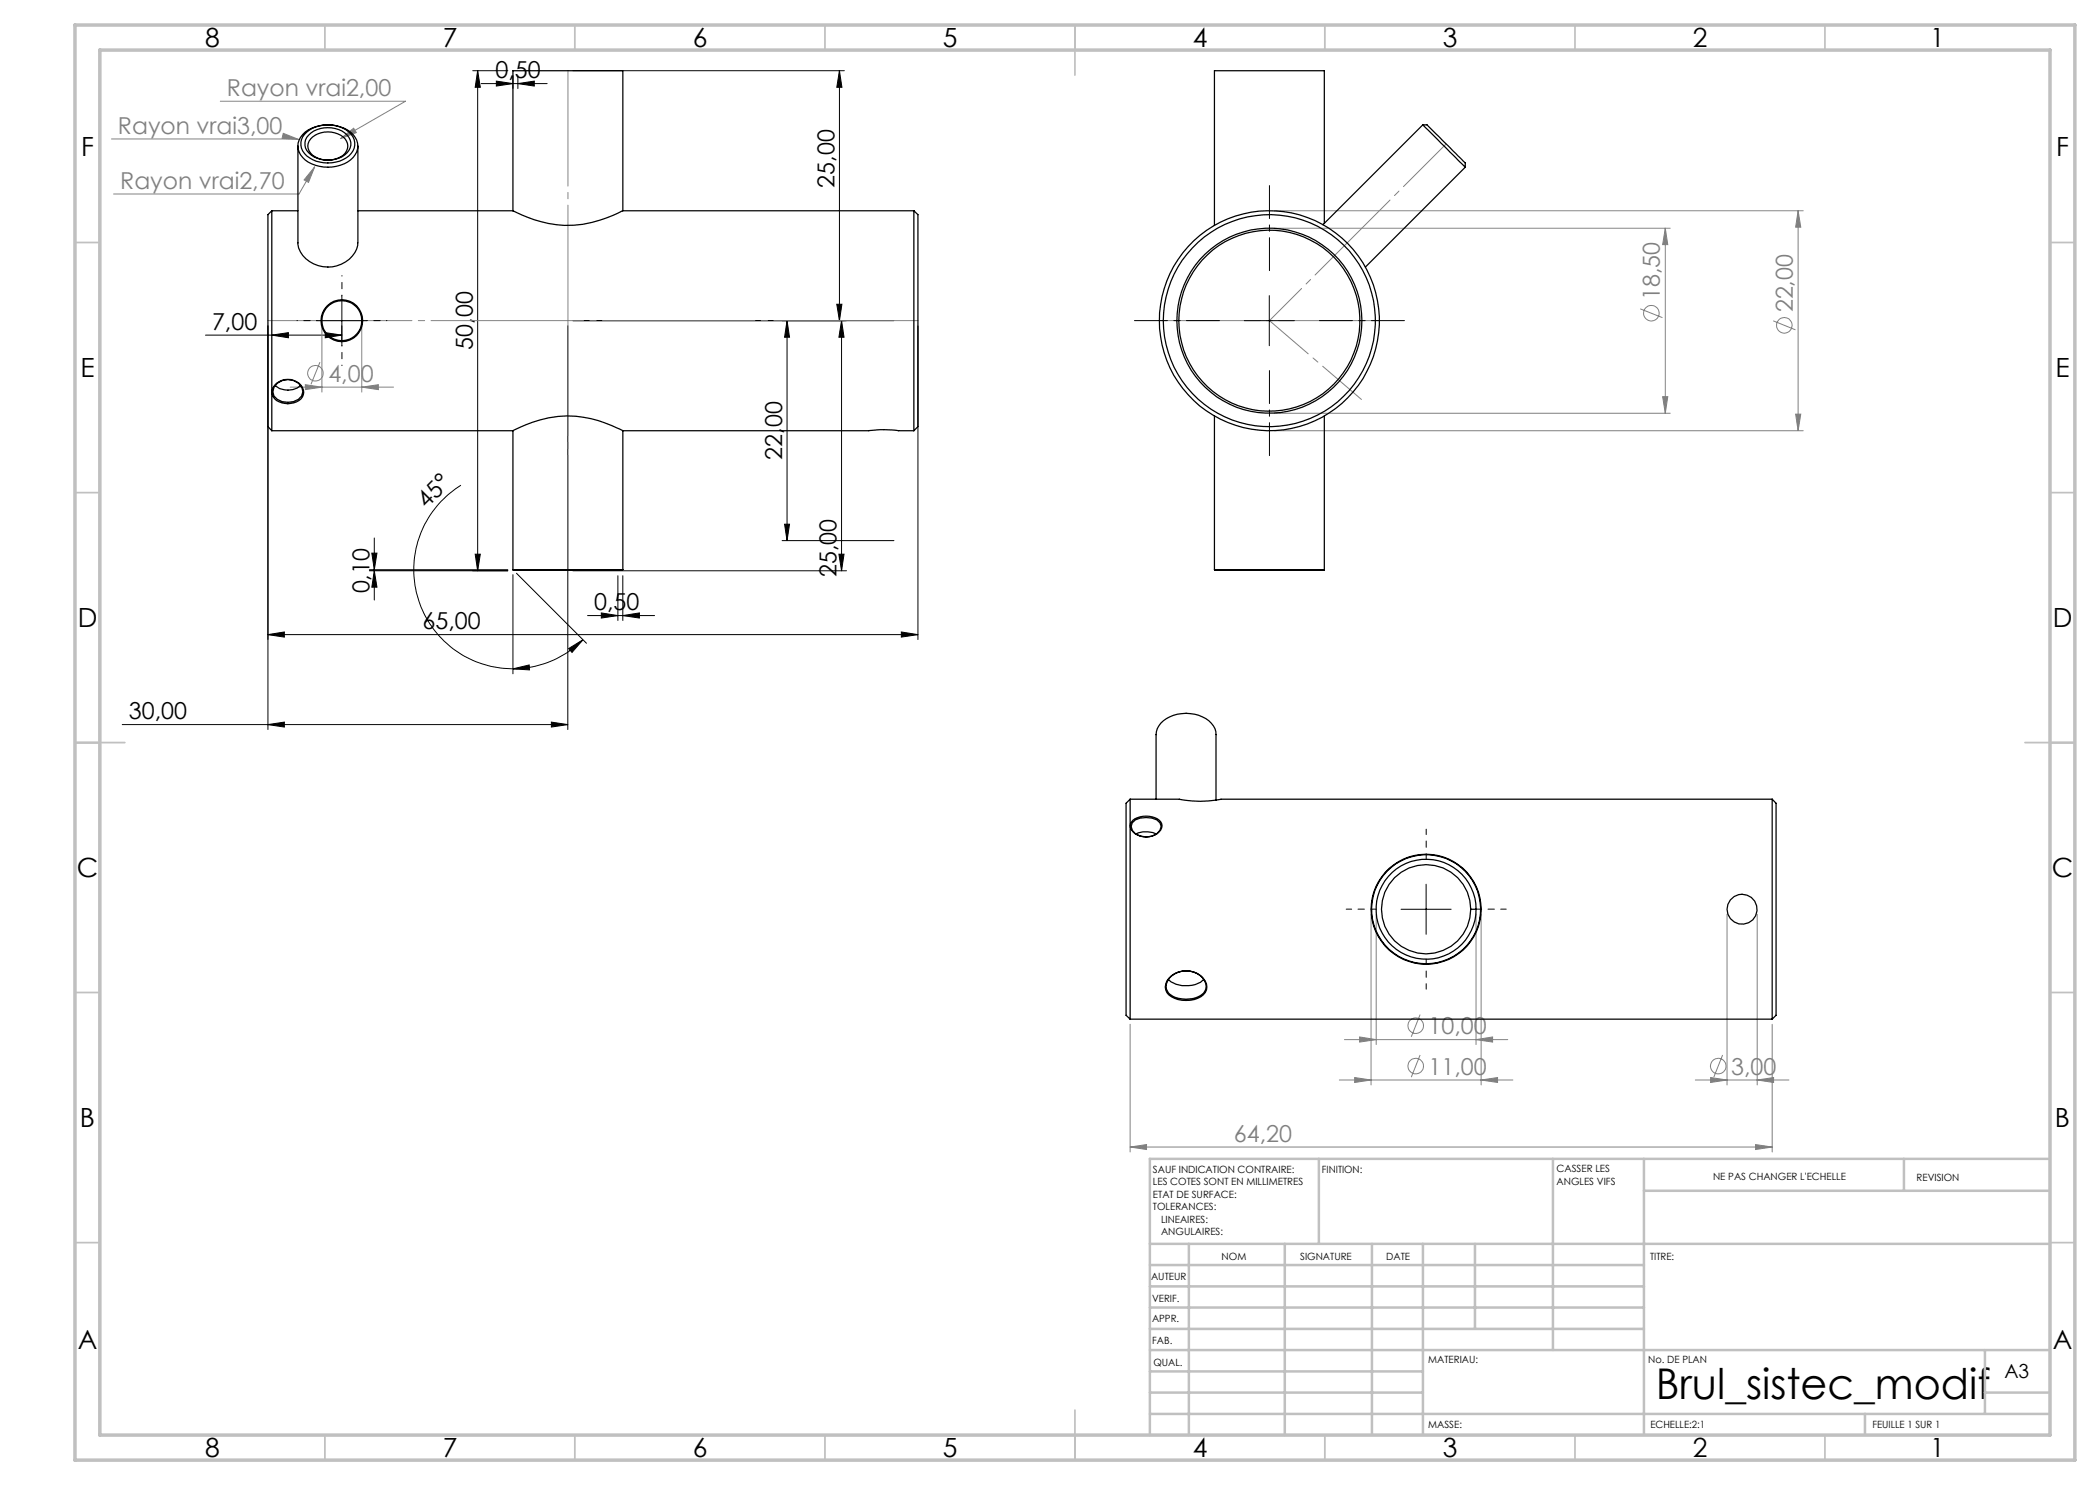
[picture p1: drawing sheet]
<svg xmlns="http://www.w3.org/2000/svg" width="420mm" height="297mm" viewBox="0 0 420 297" stroke-linecap="round" stroke-linejoin="round" font-family="sans-serif">
<g fill="none" stroke="#808080" stroke-width=".2">
<path d="M22.3 27.8h37l.5 .1M44.1 20.2h37l-13 7.5M56.7 26.7l3.1 1.2-3.4-.2zM62.9 33.4l-1.2 3.1-.9-.5zM62.9 33.4l-3.1 5.4h-37.1M68.1 27.7l2.6-2.1 .6 .9zM254.9 45.6h79.1M254.9 42.2h105.7M333.1 45.6l.5 3.3h-1.1zM333.1 45.6v37.1M359.6 42.2l.6 3.2h-1.1zM359.6 42.2v43.9"/>
<path d="M58 77.4h20.7M61.1 76.9l3.3 .5-3.3 .5zM64 72.4l-1.8 4.5M64.4 65.2v13.2M72.4 77.4l3.3-.5v1zM72.4 65.2v13.2M328 61.8l4.5 1.7M332.5 79.3h1.1l-.5 3.4zM354.6 64.2l4.5 1.8M254.9 82.7h79.1M254.9 86.1h105.7M359.1 82.8h1.1l-.6 3.3z"/>
<path d="M274.2 182.8v34.2M275.2 182.8v26.1M295.2 182.8v26.1M296.2 182.8v34.2M345.4 182.8v34.2M351.4 182.8v34.2M226 204.9v25.5M267.9 216h34.7M268.9 207.9h32.7M270.9 215.5l3.3 .5-3.3 .5zM271.9 207.4l3.3 .5-3.3 .5zM284 211l-1.7 4.4"/>
<path d="M284 202.9l-1.7 4.5M295.2 207.9l3.3-.5v1zM296.2 216l3.3-.5v1zM339.1 216h18.7M342.1 215.5l3.3 .5-3.3 .5zM344.5 211l-1.7 4.4M351.4 216l3.3-.5v1zM354.4 204.9v25.5M226 229.4l3.3-.5v1zM226 229.4h128.4M351.1 228.9l3.3 .5-3.3 .5z"/>
<circle cx="63.1" cy="74.7" r="1.56"/>
<circle cx="330.3" cy="62.6" r="1.55"/>
<circle cx="356.9" cy="65" r="1.55"/>
<circle cx="283.1" cy="213.2" r="1.56"/>
<circle cx="283.1" cy="205.1" r="1.55"/>
<circle cx="343.6" cy="213.2" r="1.56"/>
</g>
<g fill="none" stroke="#000" stroke-width=".2">
<path d="M94.5 14.1h7.1M95.5 14.1l.6 3.4h-1.1zM95.5 14.1v100.1M96.2 16.7h13.2M99.3 16.2l3.3 .5-3.3 .5zM102.6 15.1v2.6M103.6 16.7l3.3-.5v1zM103.6 15.1v2.6M114.6 14.1h54.3M167.9 14.1l.5 3.4h-1zM167.9 14.1v50M68.4 59.1v10"/>
<path d="M253.9 59.1v10M41.1 67h27.3M53.6 65.2v80.7M54.4 67l3.3-.5v1.1zM63.4 64.1h10M65.1 66.5l3.3 .5-3.3 .6zM113.6 65.2v80.7M114.6 64.1h64.2M157.4 64.1v44M157.4 64.1l.5 3.3h-1zM167.4 60.9h1l-.5 3.2zM168.3 64.1v50.1"/>
<path d="M168.3 64.1l.5 3.3h-1zM183.6 65.2v62.7M248.9 64.1h10M92.2 97a19.8 19.8 0 0 0-8.7 22.3 19.8 19.8 0 0 0 19.1 14.5M73.9 113.9h27.7M74.4 110.6h1l-.5 3.3zM74.9 107.6v12.4M74.9 114.2l.5 3.2h-1zM95 110.8h1.1l-.6 3.4zM101.6 114.2h-27.7M102.6 114.9v19.9M103.3 114.6l14 14.1"/>
<path d="M114.6 114.2h54.7M123.6 115.1v9M124.6 115.1v9M156.4 108.1h22.4M156.9 104.8h1l-.5 3.3zM167.8 110.8h1l-.5 3.4zM53.6 126.9l3.3-.5v1zM53.6 126.9h130M102.6 133.8l3.2-.8 .1 1zM113.7 129.7l2.9-1.8-2.2 2.6zM116.6 127.9a20 20 0 0 1-14 5.9M117.5 123.1h13.4"/>
<path d="M120.3 122.6l3.3 .5-3.3 .5zM124.6 123.1l3.3-.5v1zM180.3 126.4l3.3 .5-3.3 .5zM24.4 144.9h89.2M53.6 144.9l3.3-.5v1zM110.3 144.4l3.3 .5-3.3 .5zM285.2 176.8v10.1M280.2 181.9h10"/>
</g>
<path d="M285.2 171.8v-6M275.2 181.8h-6M285.2 191.8v6M295.2 181.8h6" fill="none" stroke="#000" stroke-width=".2" stroke-dasharray="30.5 1.3 1.3 1.3" stroke-dashoffset="29.4"/>
<g fill="none" stroke="#c0c0c0" stroke-width=".35">
<path d="M65 5v5M115 5v5M165 5v5M215 5v10M265 5v5M315 5v5M365 5v5M15 48.5h5M410 48.5h5M15 98.5h5M410 98.5h5M15 148.5h10"/>
<path d="M405 148.5h10M15 198.5h5M410 198.5h5M15 248.5h5M410 248.5h5M65 287v5M115 287v5M165 287v5M215 282v10M265 287v5M315 287v5M365 287v5"/>
</g>
<g fill="none" stroke="#c0c0c0" stroke-width=".5">
<path d="M263.8 231.8v17M310.6 231.8v38.2M328.8 231.8v55.2M328.8 238.2h81.2M380.8 231.8v6.4M410 231.8h-180v55.2M230 248.8h180M230 257.3h98.8M230 253h98.8M237.8 248.8v38.2M257 248.8v38.2M274.4 248.8v38.2"/>
<path d="M284.6 248.8v38.2M295 248.8v17M230 265.8h98.8M230 261.5h98.8M230 278.5h54.6M230 274.3h54.6M230 270h180M397 278.5h13M397 270v12.8M230 282.8h180M373 282.8v4.2"/>
</g>
<path d="M15 5h400v287h-400zM20 10h390v277h-390z" fill="none" stroke="#c0c0c0" stroke-width=".7"/>
<path d="M53.6 64.1h130" fill="none" stroke="#808080" stroke-width=".2" stroke-dasharray="30.5 1.3 1.3 1.3" stroke-dashoffset="1.7"/>
<path d="M113.6 64.1v-50M113.6 64.1v50" fill="none" stroke="#808080" stroke-width=".2" stroke-dasharray="30.5 1.3 1.3 1.3" stroke-dashoffset="7.4"/>
<path d="M275.9 64.1h-44" fill="none" stroke="#808080" stroke-width=".2" stroke-dasharray="30.5 1.3 1.3 1.3" stroke-dashoffset="10.4"/>
<path d="M253.9 64.1l15.5-15.5" fill="none" stroke="#808080" stroke-width=".2" stroke-dasharray="30.5 1.3 1.3 1.3" stroke-dashoffset="21.4"/>
<path d="M269.4 48.6l19.8-19.8" fill="none" stroke="#808080" stroke-width=".2" stroke-dasharray="30.5 1.3 1.3 1.3" stroke-dashoffset="18.4"/>
<path d="M253.9 64.1l18.4 15.8" fill="none" stroke="#808080" stroke-width=".2" stroke-dasharray="30.5 1.3 1.3 1.3" stroke-dashoffset="20.3"/>
<path d="M68.4 59.1v-4M63.4 64.1h-4M68.4 69.1v4M73.4 64.1h4" fill="none" stroke="#000" stroke-width=".2" stroke-dasharray="30.5 1.3 1.3 1.3" stroke-dashoffset="30.4"/>
<path d="M253.9 54.1v-17M243.9 64.1h-17M253.9 74.1v17M263.9 64.1h17" fill="none" stroke="#000" stroke-width=".2" stroke-dasharray="30.5 1.3 1.3 1.3" stroke-dashoffset="23.9"/>
<g fill="#000">
<path d="M99.3 16.2l3.3 .5-3.3 .5zM103.6 16.7l3.3-.5v1z"/>
<path d="M167.4 60.9h1l-.5 3.2zM167.9 14.1l.5 3.4h-1z"/>
<path d="M168.3 64.1l.5 3.3h-1zM167.8 110.8h1l-.5 3.4zM74.4 110.6h1l-.5 3.3zM74.9 114.2l.5 3.2h-1zM157.4 64.1l.5 3.3h-1zM156.9 104.8h1l-.5 3.3z"/>
<path d="M95 110.8h1.1l-.6 3.4zM95.5 14.1l.6 3.4h-1.1z"/>
<path d="M53.6 126.9l3.3-.5v1zM180.3 126.4l3.3 .5-3.3 .5z"/>
<path d="M113.7 129.7l.7 .8 2.2-2.6zM102.6 133.8l3.3 .2-.1-1z"/>
<path d="M124.6 123.1l3.3-.5v1zM120.3 122.6l3.3 .5-3.3 .5z"/>
<path d="M110.3 144.4l3.3 .5-3.3 .5zM53.6 144.9l3.3-.5v1zM65.1 66.5l3.3 .5-3.3 .6zM54.4 67l3.3-.5v1.1z"/>
</g>
<g fill="#808080">
<path d="M61.1 76.9l3.3 .5-3.3 .5zM72.4 77.4l3.3-.5v1zM68.1 27.7l3.2-1.2-.6-.9zM56.7 26.7l-.3 1 3.4 .2zM62.9 33.4l-2.1 2.6 .9 .5zM342.1 215.5l3.3 .5-3.3 .5zM351.4 216l3.3-.5v1zM270.9 215.5l3.3 .5-3.3 .5zM296.2 216l3.3-.5v1zM271.9 207.4l3.3 .5-3.3 .5zM295.2 207.9l3.3-.5v1zM226 229.4l3.3-.5v1zM351.1 228.9l3.3 .5-3.3 .5z"/>
<path d="M333.1 45.6l.5 3.3h-1.1zM332.5 79.3h1.1l-.5 3.4zM359.6 42.2l.6 3.2h-1.1zM359.1 82.8h1.1l-.6 3.3z"/>
</g>
<g fill="none" stroke="#000" stroke-width=".25">
<path d="M59.6 29.2v19.4a5.4 5.4 0 0 0 5 4.7 6.1 6.1 0 0 0 6.9-4.2v-.5M61 26.4a7.7 7.7 0 0 1 9.6 .5 3.4 3.4 0 0 1-1.1 5.5 7.6 7.6 0 0 1-9-.9 3.3 3.3 0 0 1 .5-5.1zM61.3 26.4a6.8 6.8 0 0 1 8.9 .5 3.2 3.2 0 0 1-1.6 5 6.8 6.8 0 0 1-7.7-1.2 2.93 2.93 0 0 1 .4-4.3zM61.7 27a5.7 5.7 0 0 1 7.7 0 2.52 2.52 0 0 1-.4 4 5.7 5.7 0 0 1-7.7-.9 2.45 2.45 0 0 1 .4-3.1zM62.1 27.8a4.9 4.9 0 0 1 6.9 0 2.42 2.42 0 0 1-1.4 3.8 4.7 4.7 0 0 1-5.8-1.4 2.01 2.01 0 0 1 .3-2.4zM71.6 29.2v19.4M284.6 25l8.5 8.4M284.6 25h.9l7.6 7.6v.8M284.6 25l-20 19.9M293.1 33.4l-20 20M54.4 42.2v43.9M54.4 42.2l-.8 .7v42.4l.8 .8"/>
<path d="M54.4 42.2h5.2M71.6 42.2h31M102.6 42.2v-28.1h22v28.1M102.6 42.2a22.1 22.1 0 0 0 21.4 .2l.6-.2M124.6 42.2h58.2M182.8 42.2v43.9M182.8 42.2l.8 .7v42.4l-.8 .8M264.9 44.7v-30.6h-22v31M55.1 77.1a3.9 3.9 0 0 0 5 0M55.3 76.7a3.4 3.4 0 0 1 5.4 1.3 2.35 2.35 0 0 1-2.5 2.7 3.2 3.2 0 0 1-3.7-1.8 2.22 2.22 0 0 1 .8-2.2zM55.5 76.7a3.3 3.3 0 0 1 4.9 .8 2.04 2.04 0 0 1-1.7 2.8 3.6 3.6 0 0 1-3.9-1.1l-.2-.9 .2-.8zM54.4 86.1h48.2"/>
<path d="M124.6 86.1a22 22 0 0 0-22 0v27.8M124.6 86.1h49.2a21.1 21.1 0 0 1 5.9 0h3.1M124.6 86.1v27.8M242.9 83.2v30.7M264.9 83.2v30.7M102.6 113.9h22M102.6 113.9l.1 .1h21.8l.1-.1M242.9 113.9h22M242.9 113.9l.1 .1h21.8l.1-.1M226 159.8v44M226 159.8l-.8 .9v42.4l.8 .7M226 159.8h9.9a20.7 20.7 0 0 0 8.3 0h110.2"/>
<path d="M231.2 159.8v-12.9a4.5 4.5 0 0 1 3.5-3.9 7.2 7.2 0 0 1 8 2.2l.3 .5 .2 1.2v13.1M354.4 159.8l.8 .9v42.4l-.8 .7M354.4 159.8v44M226.4 164.6a4.1 4.1 0 0 1 5-.6l.6 .6 .2 .7a2.71 2.71 0 0 1-3 2.1 2.65 2.65 0 0 1-3-2.1zM226.6 164a4.5 4.5 0 0 1 5.6 .4 1.83 1.83 0 0 1-1.2 2.6 3.6 3.6 0 0 1-4.9-1.4 1.39 1.39 0 0 1 .5-1.6zM227.2 166.8a4.6 4.6 0 0 1 4 0M233.7 195.9a5.5 5.5 0 0 0 7 0M233.8 195.7a4.7 4.7 0 0 1 7.3 .5 2.33 2.33 0 0 1-1.6 3.5 5.6 5.6 0 0 1-6.1-1.2 2.29 2.29 0 0 1 .4-2.8zM234 195.5a4.4 4.4 0 0 1 7.2 1.2 2.37 2.37 0 0 1-2 2.8 5.5 5.5 0 0 1-5.5-.9 2.26 2.26 0 0 1 .3-3.1zM294.1 181.9h1.1M226 203.8h128.4"/>
<circle cx="68.4" cy="64.1" r="4.2"/>
<circle cx="68.4" cy="64.1" r="4"/>
<circle cx="253.9" cy="64.1" r="21.2"/>
<circle cx="253.9" cy="64.1" r="18.1"/>
<circle cx="253.9" cy="64.1" r="22"/>
<circle cx="253.9" cy="64.1" r="18.5"/>
<circle cx="285.2" cy="181.8" r="10"/>
<circle cx="285.2" cy="181.9" r="11"/>
<circle cx="285.2" cy="181.9" r="10.9"/>
<circle cx="285.2" cy="181.8" r="8.9"/>
<circle cx="348.4" cy="181.9" r="3"/>
</g>
<text font-size="8.5" x="331.2" y="279.7">Brul_sistec_modif</text>
<g font-size="5.3">
<text x="41" y="9.5">8</text>
<text x="88.5" y="9.5">7</text>
<text x="138.5" y="9.5">6</text>
<text x="188.5" y="9.5">5</text>
<text x="238.5" y="9.5">4</text>
<text x="288.5" y="9.5">3</text>
<text x="338.5" y="9.5">2</text>
<text x="386" y="9.5">1</text>
<text x="16.2" y="31.2">F</text>
<text x="411.2" y="31.2">F</text>
<text x="16.1" y="75.5">E</text>
<text x="411.1" y="75.5">E</text>
<text x="15.5" y="125.5">D</text>
<text x="410.5" y="125.5">D</text>
<text x="15.4" y="175.5">C</text>
<text x="410.4" y="175.5">C</text>
<text x="16" y="225.5">B</text>
<text x="411" y="225.5">B</text>
<text x="15.5" y="269.7">A</text>
<text x="410.5" y="269.7">A</text>
<text x="41" y="291.5">8</text>
<text x="88.5" y="291.5">7</text>
<text x="138.5" y="291.5">6</text>
<text x="188.5" y="291.5">5</text>
<text x="238.5" y="291.5">4</text>
<text x="288.5" y="291.5">3</text>
<text x="338.5" y="291.5">2</text>
<text x="386" y="291.5">1</text>
</g>
<g font-size="4.7">
<text x="99.1" y="15.7">0,50</text>
<text x="166.9" y="37.5" transform="rotate(-90 166.9 37.5)">25,00</text>
<text x="42.4" y="66">7,00</text>
<text x="94.6" y="69.9" transform="rotate(-90 94.6 69.9)">50,00</text>
<text x="156.4" y="91.9" transform="rotate(-90 156.4 91.9)">22,00</text>
<text x="85.3" y="101.7" transform="rotate(-45 85.3 101.7)">45°</text>
<text x="73.9" y="118.7" transform="rotate(-90 73.9 118.7)">0,10</text>
<text x="167.3" y="115.4" transform="rotate(-90 167.3 115.4)">25,00</text>
<text x="84.5" y="125.9">65,00</text>
<text x="118.8" y="122.1">0,50</text>
<text x="25.8" y="143.9">30,00</text>
</g>
<g font-size="4.7" fill="#808080">
<text x="45.4" y="19.2">Rayon vrai2,00</text>
<text x="23.6" y="26.8">Rayon vrai3,00</text>
<text x="24" y="37.8">Rayon vrai2,70</text>
<text x="332" y="60.1" transform="rotate(-90 332 60.1)">18,50</text>
<text x="358.6" y="62.5" transform="rotate(-90 358.6 62.5)">22,00</text>
<text x="65.7" y="76.3">4,00</text>
<text x="285.7" y="206.8">10,00</text>
<text x="285.7" y="214.9">11,00</text>
<text x="346.2" y="214.9">3,00</text>
<text x="246.8" y="228.4">64,20</text>
</g>
<text font-size="3.9" x="400.9" y="275.5">A3</text>
<g font-size="2">
<text x="230.6" y="234.6">SAUF INDICATION CONTRAIRE:</text>
<text x="230.6" y="237.1">LES COTES SONT EN MILLIMETRES</text>
<text x="230.6" y="239.6">ETAT DE SURFACE:</text>
<text x="264.4" y="234.6">FINITION:</text>
<text x="311.3" y="234.5">CASSER LES</text>
<text x="311.3" y="237">ANGLES VIFS</text>
<text x="342.6" y="236">NE PAS CHANGER L'ECHELLE</text>
<text x="383.3" y="236.2">REVISION</text>
<text x="230.6" y="242.1">TOLERANCES:</text>
<text x="232.2" y="244.6">LINEAIRES:</text>
<text x="232.2" y="247.1">ANGULAIRES:</text>
<text x="244.3" y="252">NOM</text>
<text x="260" y="251.9">SIGNATURE</text>
<text x="277.2" y="251.9">DATE</text>
<text x="330" y="251.9">TITRE:</text>
<text x="230.2" y="256.1">AUTEUR</text>
<text x="230.4" y="260.3">VERIF.</text>
<text x="230.4" y="264.4">APPR.</text>
<text x="230.5" y="268.8">FAB.</text>
<text x="230.7" y="273.1">QUAL.</text>
<text x="285.7" y="272.5">MATERIAU:</text>
<text x="329.6" y="272.5">No. DE PLAN</text>
<text x="285.6" y="285.5">MASSE:</text>
<text x="330.1" y="285.6">ECHELLE:2:1</text>
<text x="374.5" y="285.6">FEUILLE 1 SUR 1</text>
</g>
</svg>
